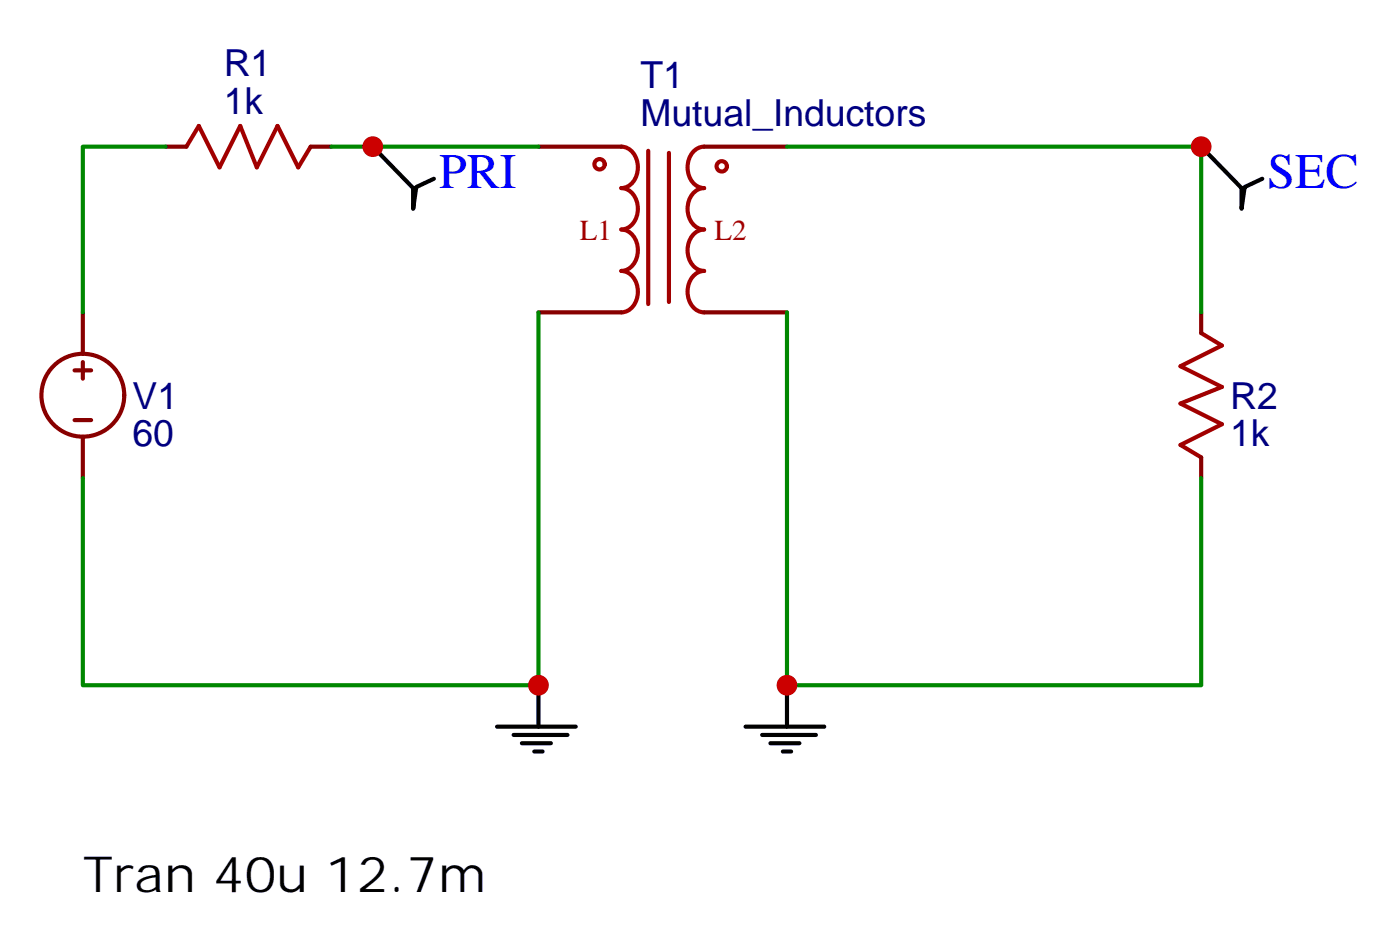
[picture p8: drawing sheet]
<svg xmlns="http://www.w3.org/2000/svg" width="119mm" height="80mm" viewBox="0 0 119 80" stroke-linecap="round" stroke-linejoin="round" font-family="sans-serif">
<path d="M102.5 12.7l3.2 3.3v1.8l.3-1.9 1.5-.7M45.9 58.3v3.6M42.3 61.9h6.7M43.7 62.6h4.6M44.4 63.3h2.5M45.5 64h.7" fill="none" stroke="#000" stroke-width=".35"/>
<g fill="none" stroke="#a10000" stroke-width=".35">
<path d="M15.9 12.5l1-1.8 1.8 3.6 1.8-3.6 1.4 3.6 1.7-3.6 1.8 3.6 1.1-1.8M52.9 12.5a1.74 1.74 0 0 1 1.4 2.3 1.48 1.48 0 0 1-1.4 1.2 1.74 1.74 0 0 1 1.4 2.3 1.48 1.48 0 0 1-1.4 1.2 1.74 1.74 0 0 1 1.4 2.4 1.48 1.48 0 0 1-1.4 1.2 1.74 1.74 0 0 1 1.4 2.3 1.48 1.48 0 0 1-1.4 1.2M55.2 12.8v13.1M57 13v12.7M60 12.5a1.74 1.74 0 0 0-1.4 2.3 1.48 1.48 0 0 0 1.4 1.2 1.74 1.74 0 0 0-1.4 2.3 1.48 1.48 0 0 0 1.4 1.2 1.74 1.74 0 0 0-1.4 2.4 1.48 1.48 0 0 0 1.4 1.2 1.74 1.74 0 0 0-1.4 2.3 1.48 1.48 0 0 0 1.4 1.2M102.3 28.4l1.8 1-3.6 1.8 3.6 1.7-3.6 1.5 3.6 1.7-3.6 1.8 1.8 1"/>
<circle cx="51.1" cy="14" r=".44"/>
<circle cx="61.5" cy="14.2" r=".44"/>
</g>
<g fill="none" stroke="#870000" stroke-width=".35">
<path d="M14.1 12.5h1.8M26.5 12.5h1.7M45.9 12.5h7M60 12.5h7M6.3 31.5h1.5M6.3 35.8h1.5M7.1 26.6v3.5M7.1 30.8v1.4M7.1 37.2v3.5M45.9 26.6h7M60 26.6h7M102.3 26.6v1.8"/>
<path d="M102.3 38.9v1.8"/>
<circle cx="7.1" cy="33.7" r="3.5"/>
</g>
<path d="M28.2 12.5h17.7M67 12.5h35.3v14.1" fill="none" stroke="#008700" stroke-width=".35"/>
<circle cx="102.3" cy="12.5" r=".88" fill="#c00"/>
<path d="M45.9 26.6v31.7h-38.8v-17.6" fill="none" stroke="#008700" stroke-width=".35"/>
<circle cx="45.9" cy="58.3" r=".88" fill="#c00"/>
<path d="M67 58.3v3.6M63.5 61.9h6.7M64.9 62.6h4.6M65.6 63.3h2.5M66.7 64h.7" fill="none" stroke="#000" stroke-width=".35"/>
<path d="M67 26.6v31.7h35.3v-17.6" fill="none" stroke="#008700" stroke-width=".35"/>
<circle cx="67" cy="58.3" r=".88" fill="#c00"/>
<path d="M31.9 12.7l3.3 3.3v1.8l.3-1.9 1.5-.7" fill="none" stroke="#000" stroke-width=".35"/>
<path d="M14.1 12.5h-7v14.1" fill="none" stroke="#008700" stroke-width=".35"/>
<circle cx="31.8" cy="12.5" r=".88" fill="#c00"/>
<g font-size="4.2" fill="#00f">
<text x="37.4" y="16">PRI</text>
<text x="107.9" y="16">SEC</text>
</g>
<text font-size="4.2" x="7.1" y="76">Tran 40u 12.7m</text>
<g font-size="3.2" fill="#000080">
<text x="19" y="9.7">1k</text>
<text x="19" y="6.5">R1</text>
<text x="54.6" y="10.7">Mutual_Inductors</text>
<text x="54.6" y="7.5">T1</text>
<text x="11.3" y="34.8">V1</text>
<text x="104.8" y="34.8">R2</text>
<text x="11.3" y="38">60</text>
<text x="104.8" y="38">1k</text>
</g>
<g font-size="2.5" fill="#a00000">
<text x="49.4" y="20.4">L1</text>
<text x="60.9" y="20.4">L2</text>
</g>
</svg>
